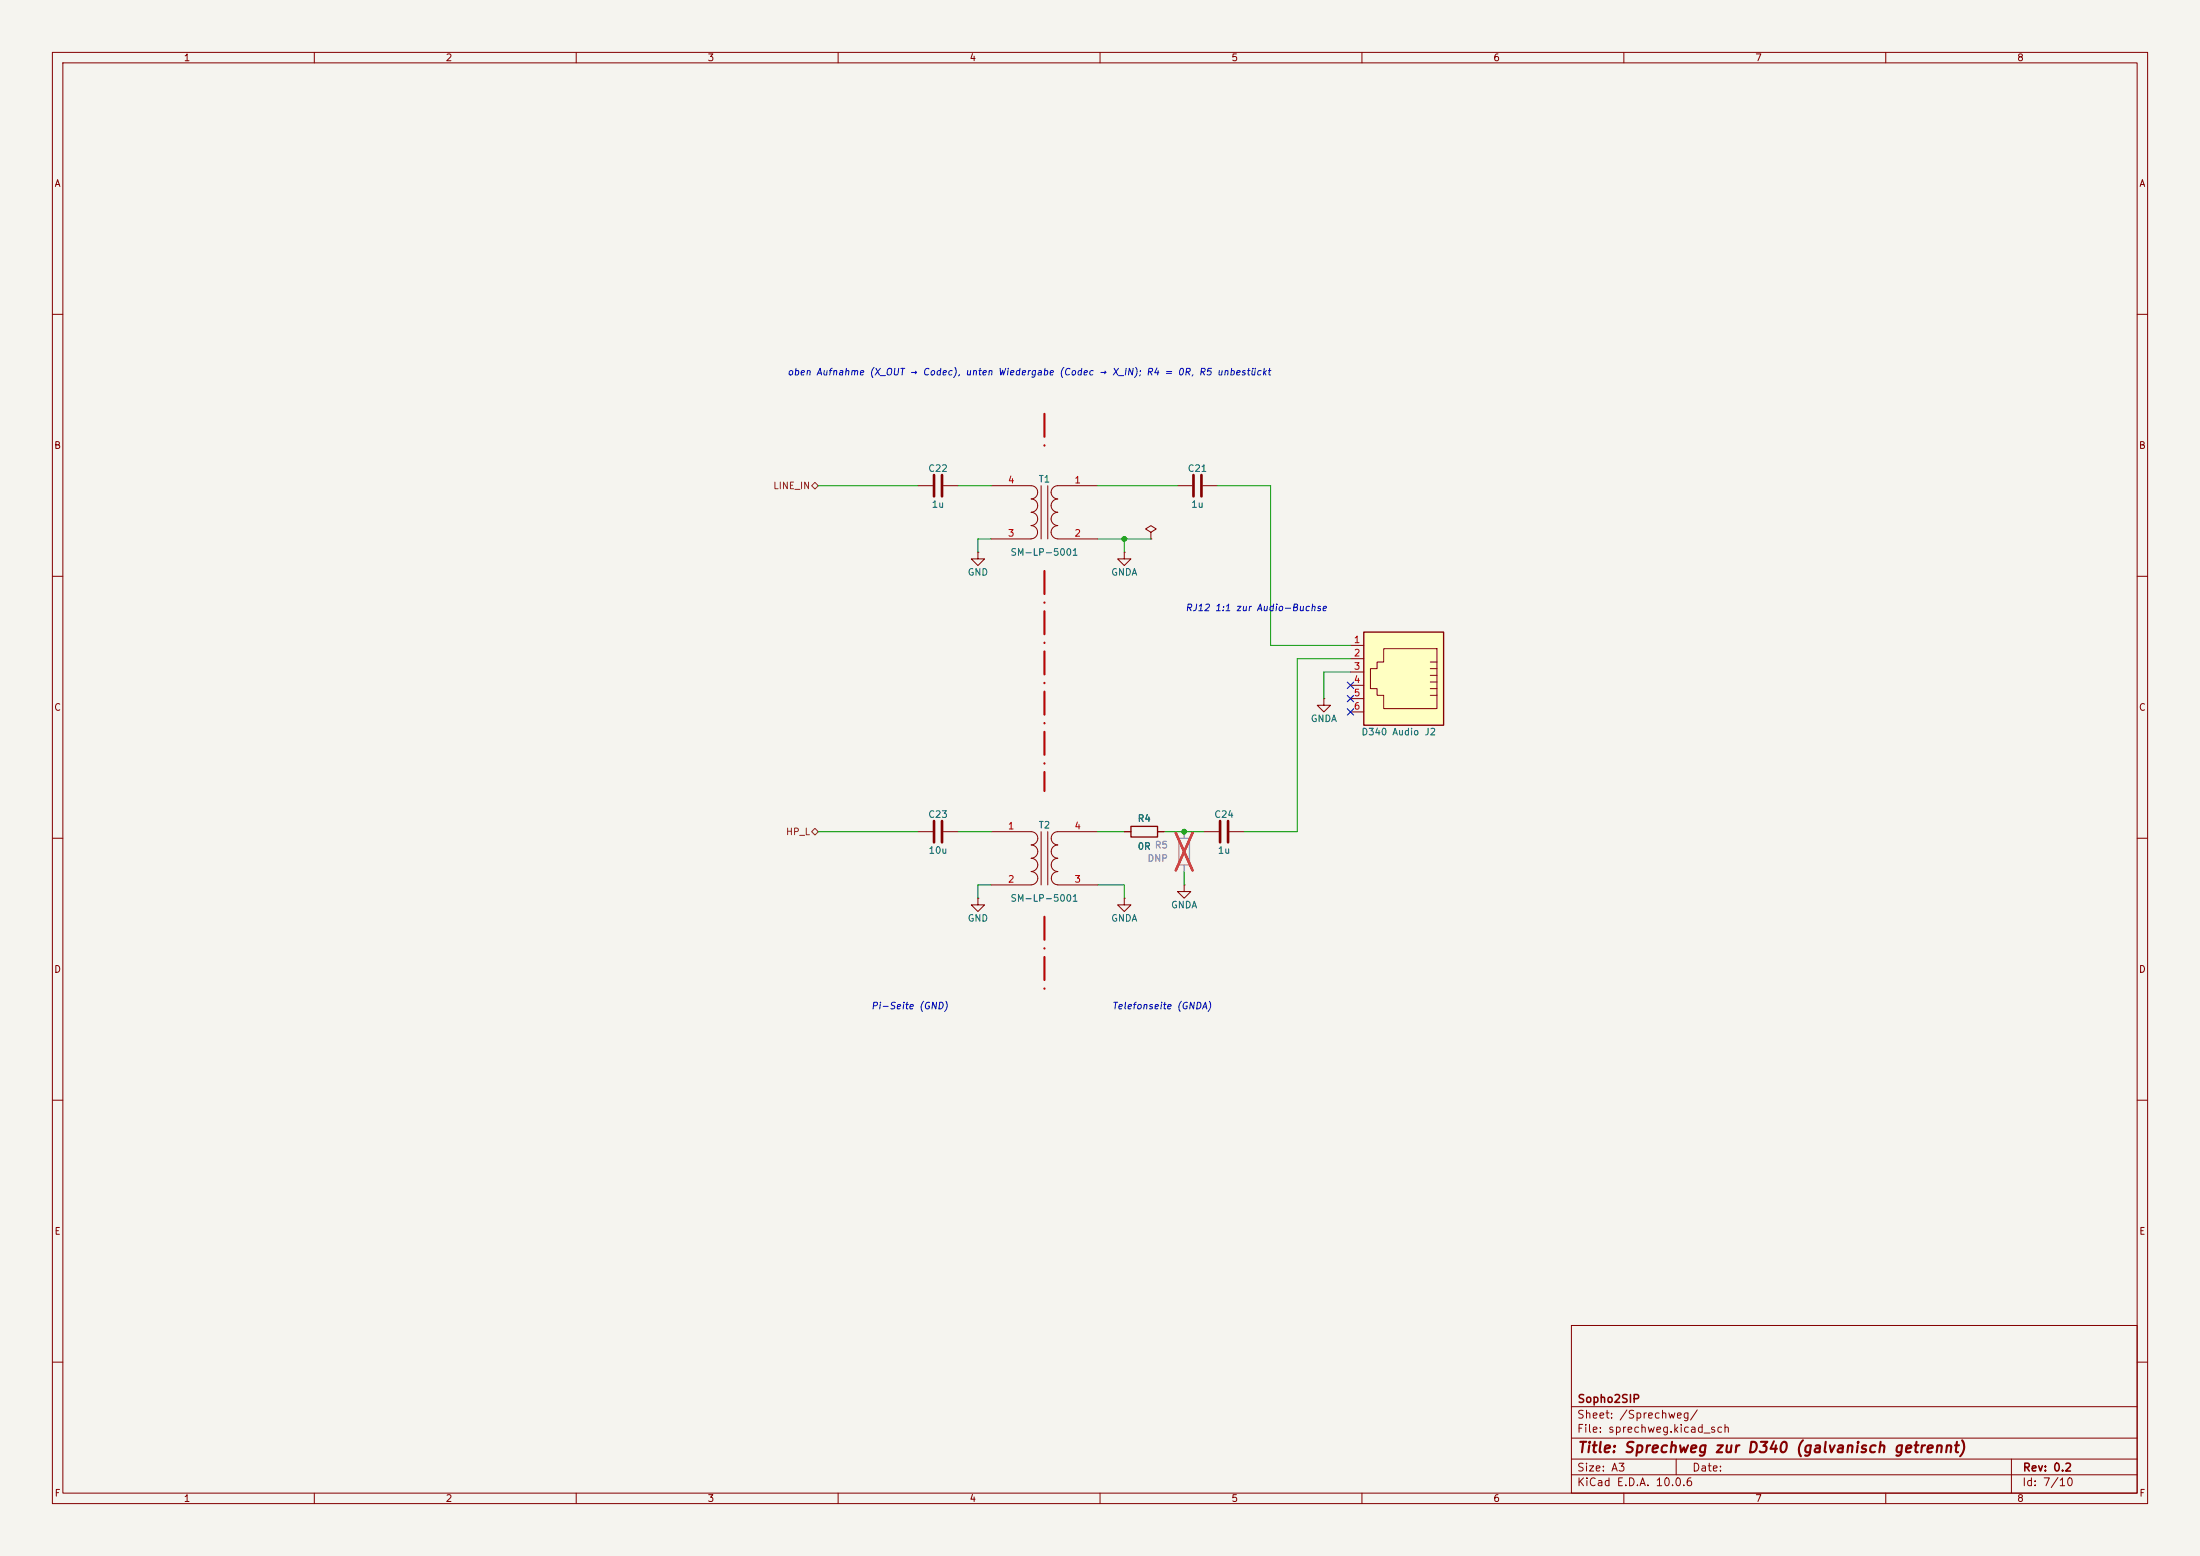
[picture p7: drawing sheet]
<svg xmlns="http://www.w3.org/2000/svg" width="420mm" height="297mm" viewBox="0 0 420 297" stroke-linecap="round" stroke-linejoin="round" font-family="sans-serif">
<path d="M0 0h420v297h-420z" fill="#f5f4ef" stroke="#f5f4ef" stroke-width=".19"/>
<g fill="none" stroke="#840000" stroke-width=".19">
<path d="M10 10h400v277h-400zM12 12h396v273h-396zM60 10v2M110 10v2M160 10v2M210 10v2M260 10v2M310 10v2M360 10v2M10 60h2M408 60h2M175.3 92.7h2.8"/>
<path d="M180.1 92.7h2.8M224.8 92.7h2.8M229.6 92.7h2.8M10 110h2M214.6 105.4v1.3h1.3l-1.3 1.3-1.2-1.3h1.2M214.6 105.4h.1M219.7 101.6l1-.6-1-.7-1 .7 1 .6v1.3M219.7 102.9h.1M408 110h2M10 160h2M175.3 158.8h2.8M180.1 158.8h2.8"/>
<path d="M189.2 158.8h7.6a1.26 1.26 0 0 1 1.3 1.2 1.26 1.26 0 0 1-1.3 1.3 1.27 1.27 0 0 1 1.3 1.2 1.27 1.27 0 0 1-1.3 1.3M198.8 158.8v10.1M200 158.8v10.1M209.5 158.8h-7.6a1.25 1.25 0 0 0-1.2 1.2 1.25 1.25 0 0 0 1.2 1.3M214.6 158.8h1.3M221 158.8h1.2M229.9 158.8h2.8M234.7 158.8h2.8M408 160h2M186.7 171.5v1.2h1.3l-1.3 1.3-1.3-1.3h1.3M186.7 171.5h.1M196.8 163.8a1.26 1.26 0 0 1 1.3 1.3 1.26 1.26 0 0 1-1.3 1.3 1.27 1.27 0 0 1 1.3 1.2 1.27 1.27 0 0 1-1.3 1.3h-7.6"/>
<path d="M201.9 161.3a1.25 1.25 0 0 0-1.2 1.2 1.25 1.25 0 0 0 1.2 1.3M201.9 163.8a1.25 1.25 0 0 0-1.2 1.3 1.25 1.25 0 0 0 1.2 1.2M201.9 168.9h7.6M202 166.4a1.26 1.26 0 0 0-1.3 1.2 1.26 1.26 0 0 0 1.3 1.3M214.6 171.5v1.2h1.3l-1.3 1.3-1.2-1.3h1.2M214.6 171.5h.1M226.1 168.9v1.3h1.2l-1.2 1.3-1.3-1.3h1.3M226.1 168.9h.1M10 210h2M408 210h2M300 253h108v32h-108zM10 260h2"/>
<path d="M300 278.5h108M300 274.5h108M300 268.5h108M320 278.5v3M384 278.5v6.5M408 260h2M60 285v2M110 285v2M160 285v2M210 285v2M260 285v2M300 281.5h108"/>
<path d="M310 285v2M360 285v2"/>
</g>
<path d="M178.3 90.7v4M179.8 90.7v4M227.8 90.7v4M229.4 90.7v4M178.3 156.7v4.1M179.8 156.7v4.1M232.9 156.7v4.1M234.4 156.7v4.1" fill="none" stroke="#840000" stroke-width=".51"/>
<path d="M215.9 157.7h5.1v2.1h-5.1z" fill="none" stroke="#840000" stroke-width=".25"/>
<path d="M225 160h2.1v5.1h-2.1z" fill="none" stroke="#9c9b98" stroke-width=".25"/>
<path d="M226.1 158.8v1.2M226.1 165.1v1.3" fill="none" stroke="#9c9b98" stroke-width=".19"/>
<path d="M224.5 159l3.2 7.1M227.7 159l-3.2 7.1" fill="none" stroke="#e12e31" stroke-width=".46"/>
<path d="M260.3 120.7h15.3v17.7h-15.3z" fill="#ffffc2"/>
<g fill="none" stroke="#840000" stroke-width=".19">
<path d="M189.2 92.7h7.6a1.25 1.25 0 0 1 1.3 1.3 1.25 1.25 0 0 1-1.3 1.2M196.8 95.3a1.25 1.25 0 0 1 1.3 1.2 1.25 1.25 0 0 1-1.3 1.3M196.8 97.8a1.25 1.25 0 0 1 1.3 1.2 1.25 1.25 0 0 1-1.3 1.3M198.8 92.7v10.2M200 92.7v10.2M201.9 95.3a1.26 1.26 0 0 0-1.2 1.2 1.26 1.26 0 0 0 1.2 1.3 1.27 1.27 0 0 0-1.2 1.2 1.27 1.27 0 0 0 1.2 1.3 1.27 1.27 0 0 0-1.2 1.3 1.27 1.27 0 0 0 1.2 1.3h7.6M209.5 92.7h-7.6a1.26 1.26 0 0 0-1.2 1.3 1.26 1.26 0 0 0 1.2 1.2M186.7 105.4v1.3h1.3l-1.3 1.3-1.3-1.3h1.3M186.7 105.4h.1M189.2 102.9h7.6M196.8 100.3a1.26 1.26 0 0 1 1.3 1.3 1.26 1.26 0 0 1-1.3 1.2M252.7 133.4v1.2h1.3l-1.3 1.3-1.2-1.3h1.2"/>
<path d="M252.7 133.4h.1M257.8 123.2h2.5M257.8 125.7h2.5M257.8 128.3h2.5M257.8 130.8h2.5M257.8 133.4h2.5M257.8 135.9h2.5M264.2 123.8h10.1v11.5h-10.1v-2.6h-1.3v-1.3h-1.3v-3.8h1.3v-1.2h1.3zM273 131.4h1.3M273 130.2h1.3M273 128.9h1.3M273 127.6h1.3"/>
<path d="M273 126.4h1.3M273 132.7h1.3M214.6 158.8h1.3M221 158.8h1.2"/>
</g>
<path d="M260.3 120.7h15.3v17.7h-15.3z" fill="none" stroke="#840000" stroke-width=".25"/>
<path d="M154.9 92.7l.7-.6 .6 .6-.6 .6zM154.9 158.8l.7-.7 .6 .7-.6 .6z" fill="none" stroke="#725600" stroke-width=".19"/>
<path d="M199.4 79v7M199.4 109v42M199.4 175v14" fill="none" stroke="#c20000" stroke-width=".4" stroke-dasharray="4.4 1.6 .1 1.6"/>
<g fill="none" stroke="#009600" stroke-width=".19">
<path d="M156.2 92.7h19.1M182.9 92.7h6.3M209.5 92.7h15.3M232.4 92.7h10.2v30.5h15.2M189.2 102.9h-2.5v2.5M209.5 102.9h10.2M214.6 102.9v2.5M257.8 125.7h-10.2v33.1h-10.1M257.8 128.3h-5.1v5.1M156.2 158.8h19.1M182.9 158.8h6.3M209.5 158.8h5.1"/>
<path d="M222.2 158.8h7.7M189.2 168.9h-2.5v2.6M209.5 168.9h5.1v2.6M226.1 166.4v2.5"/>
</g>
<path d="M257.2 130.2l1.2 1.2M257.2 132.7l1.2 1.3M257.2 135.3l1.2 1.2M258.4 130.2l-1.2 1.2M258.4 132.7l-1.2 1.3M258.4 135.3l-1.2 1.2" fill="none" stroke="#000084" stroke-width=".19"/>
<path d="M226.1 158.8v1.2M226.1 165.1v1.3" fill="none" stroke="#9c9b98" stroke-width=".19"/>
<path d="M224.5 159l3.2 7.1M227.7 159l-3.2 7.1" fill="none" stroke="#e12e31" stroke-width=".46"/>
<g fill="#009600" stroke="#009600" stroke-width=".19">
<circle cx="214.6" cy="102.9" r=".46"/>
<circle cx="226.1" cy="158.8" r=".46"/>
</g>
<text font-size="2" fill="#840000" x="301" y="277.8">Title: Sprechweg zur D340 (galvanisch getrennt)</text>
<g font-size="1.5" fill="#840000">
<text x="301" y="268.1">Sopho2SIP</text>
<text x="300.9" y="273.8">File: sprechweg.kicad_sch</text>
<text x="300.9" y="271.1">Sheet: /Sprechweg/</text>
<text x="300.9" y="281.2">Size: A3</text>
<text x="322.9" y="281.2">Date:</text>
<text x="386" y="281.2">Rev: 0.2</text>
<text x="300.9" y="284">KiCad E.D.A. 10.0.6</text>
<text x="385.9" y="284">Id: 7/10</text>
</g>
<g font-size="1.3" fill="#840000">
<text x="35" y="12">1</text>
<text x="85" y="12">2</text>
<text x="135" y="12">3</text>
<text x="185" y="12">4</text>
<text x="235" y="12">5</text>
<text x="285" y="12">6</text>
<text x="335" y="12">7</text>
<text x="385" y="12">8</text>
<text x="10.3" y="36">A</text>
<text x="408.3" y="36">A</text>
<text x="10.2" y="86">B</text>
<text x="408.2" y="86">B</text>
<text x="10.2" y="136">C</text>
<text x="408.2" y="136">C</text>
<text x="10.2" y="186">D</text>
<text x="408.2" y="186">D</text>
<text x="10.3" y="236">E</text>
<text x="408.3" y="236">E</text>
<text x="10.3" y="286">F</text>
<text x="35" y="287">1</text>
<text x="85" y="287">2</text>
<text x="135" y="287">3</text>
<text x="185" y="287">4</text>
<text x="235" y="287">5</text>
<text x="285" y="287">6</text>
<text x="335" y="287">7</text>
<text x="385" y="287">8</text>
<text x="408.3" y="286">F</text>
</g>
<g font-size="1.3" fill="#0000c2">
<text x="150.2" y="72">oben Aufnahme (X_OUT → Codec),</text>
<text x="184.2" y="72">unten Wiedergabe (Codec → X_IN); R4 = 0R,</text>
<text x="228.7" y="72">R5 unbestückt</text>
<text x="226.2" y="117">RJ12 1:1 zur Audio-Buchse</text>
<text x="166.2" y="193">Pi-Seite (GND)</text>
<text x="212.2" y="193">Telefonseite (GNDA)</text>
</g>
<g font-size="1.3" fill="#725600">
<text x="147.5" y="93.7">LINE_IN</text>
<text x="149.9" y="159.7">HP_L</text>
</g>
<g font-size="1.3" fill="#006464">
<text x="177.1" y="90.4">C22</text>
<text x="198.2" y="92.4">T1</text>
<text x="226.6" y="90.4">C21</text>
<text x="177.8" y="97.2">1u</text>
<text x="227.3" y="97.2">1u</text>
<text x="192.8" y="106.4">SM-LP-5001</text>
<text x="184.6" y="110.2">GND</text>
<text x="212" y="110.2">GNDA</text>
<text x="250.1" y="138.1">GNDA</text>
<text x="259.8" y="140.7">D340 Audio J2</text>
<text x="177.1" y="156.4">C23</text>
<text x="198.2" y="158.4">T2</text>
<text x="217.1" y="157.2">R4</text>
<text x="231.7" y="156.4">C24</text>
<text x="177.2" y="163.3">10u</text>
<text x="217.1" y="162.5">0R R5</text>
<text x="232.4" y="163.3">1u</text>
<text x="192.8" y="172.4">SM-LP-5001</text>
<text x="223.5" y="173.7">GNDA</text>
<text x="184.6" y="176.2">GND</text>
<text x="212" y="176.2">GNDA</text>
</g>
<g font-size="1.3" fill="#a90000">
<text x="192.3" y="92.6">4</text>
<text x="205" y="92.6">1</text>
<text x="192.3" y="102.7">3</text>
<text x="205" y="102.7">2</text>
<text x="258.3" y="123.1">1</text>
<text x="258.3" y="125.6">2</text>
<text x="258.3" y="128.1">3</text>
<text x="258.3" y="130.7">4</text>
<text x="258.3" y="133.2">5</text>
<text x="258.3" y="135.8">6</text>
<text x="192.3" y="158.6">1</text>
<text x="205" y="158.6">4</text>
<text x="192.3" y="168.8">2</text>
<text x="205" y="168.8">3</text>
</g>
<text font-size="1.3" fill="#939391" x="219" y="164.8">DNP</text>
</svg>
